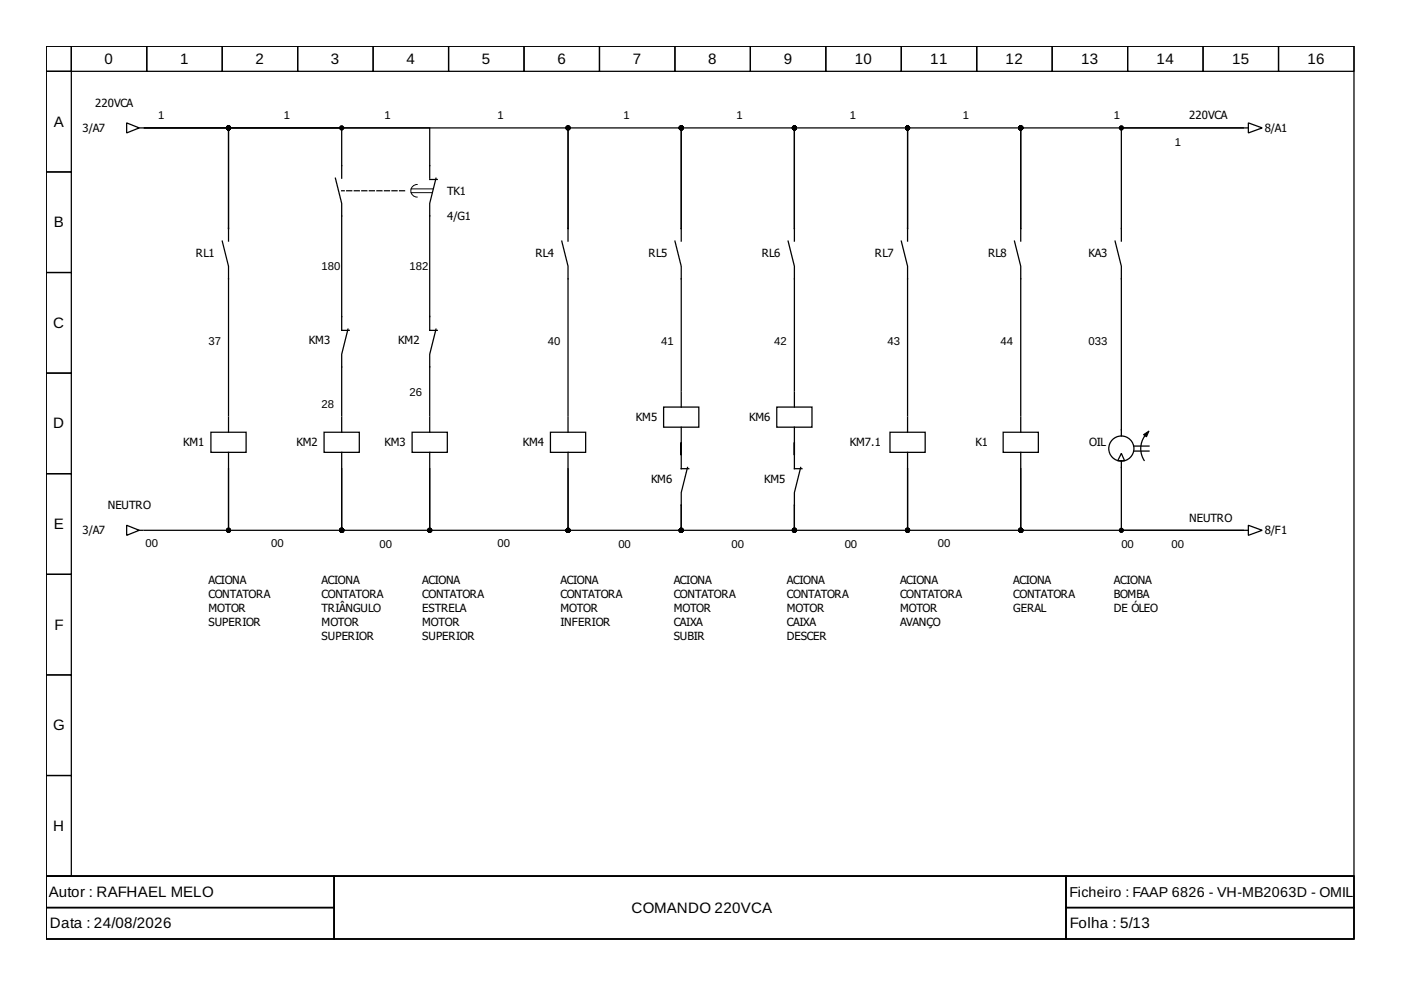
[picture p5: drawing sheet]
<svg xmlns="http://www.w3.org/2000/svg" width="297mm" height="210mm" viewBox="0 0 297 210" stroke-linecap="round" stroke-linejoin="round" font-family="sans-serif">
<g fill="none" stroke="#000" stroke-width=".27">
<path d="M9.8 9.8h277.3v176h-277.3zM9.8 9.8h5.3v5.3h-5.3zM9.8 15.1h5.3v21.4h-5.3zM15.1 9.8h16v5.3h-16zM31.1 9.8h16v5.3h-16zM47.1 9.8h16v5.3h-16zM63.1 9.8h16v5.3h-16zM79.1 9.8h16v5.3h-16zM95.1 9.8h16v5.3h-16zM111.1 9.8h16v5.3h-16zM127.1 9.8h16v5.3h-16zM143.1 9.8h16v5.3h-16z"/>
<path d="M159.1 9.8h16v5.3h-16zM175.1 9.8h16v5.3h-16zM191.1 9.8h16v5.3h-16zM207.1 9.8h16v5.3h-16zM223.1 9.8h16v5.3h-16zM239.1 9.8h16v5.3h-16zM255.1 9.8h16v5.3h-16zM271.1 9.8h16v5.3h-16zM9.8 36.5h5.3v21.3h-5.3zM26.9 26.1l2.6 1-2.6 1.1zM29.5 27.1h.8M30.6 27.1h17.8v21.3"/>
<path d="M30.6 27.1h41.8v10.7M30.6 27.1h60.5v10.7M71.1 37.8l1.3 5.3v26.9h1.6M91.1 38.1h1.6M92.4 37.8l-1.3 5.3v26.9h1.6M263.9 27.1h.8M264.7 26.1l2.9 1-2.9 1.1zM9.8 57.8h5.3v21.3h-5.3zM47.1 51.1l1.3 5.3v31.8M48.4 48.4v-21.3h72v21.3M48.4 48.4v2.7M119.1 51.1l1.3 5.3v31.8"/>
<path d="M120.4 48.4v2.7M120.4 48.4v-21.3h24v21.3M143.1 51.1l1.3 5.3v26.4M144.4 48.4v-21.3h24v21.3M144.4 48.4v2.7M167.1 51.1l1.3 5.3v26.4M168.4 48.4v2.7M168.4 48.4v-21.3h24v21.3M191.1 51.1l1.3 5.3v31.8M192.4 48.4v2.7M192.4 48.4v-21.3h24v21.3M215.1 51.1l1.3 5.3v31.8"/>
<path d="M216.4 48.4v2.7M216.4 48.4v-21.3h47.2h-25.9v24M236.4 51.1l1.3 5.3v36M9.8 79.1h5.3v21.3h-5.3zM73.8 69.8l-1.4 5.3v13.1M92.4 69.8l-1.3 5.3v13.1M44.7 91.6h7.5v4.3h-7.5zM48.4 88.4v3.2M48.4 95.9v3.2M68.7 91.6h7.5v4.3h-7.5zM72.4 88.4v3.2M72.4 95.9v3.2"/>
<path d="M87.4 91.6h7.4v4.3h-7.4zM91.1 88.4v3.2M91.1 95.9v3.2M116.7 91.6h7.5v4.3h-7.5zM120.4 88.4v3.2M120.4 95.9v3.2M140.7 86.3h7.5v4.3h-7.5zM144.4 94v2.4v-2.6v5.6h1.6M144.4 83.1v3.2M144.4 90.6v3.2M145.8 99.1l-1.4 5.3v2.7M164.7 86.3h7.5v4.3h-7.5z"/>
<path d="M168.4 83.1v3.2M168.4 90.6v3.2M168.4 94v2.4v-2.6v5.6h1.6M169.8 99.1l-1.4 5.3v2.7M188.7 91.6h7.5v4.3h-7.5zM192.4 88.4v3.2M192.4 95.9v3.2M212.7 91.6h7.5v4.3h-7.5zM216.4 88.4v3.2M216.4 95.9v3.2M237.7 96.1l.7 1.6h-1.4zM237.7 97.8v14.6h25.9h-47.2v-13v13h-24v-13v13h-24v-5.3"/>
<path d="M240.4 95.6h3.2M240.4 94.6h3.2M242.7 92.5a4.7 4.7 0 0 0-.1 5.1M9.8 100.4h5.3v21.4h-5.3zM26.9 111.4l2.6 1-2.6 1.1zM29.5 112.4h.8M144.4 107.1v5.3h-24v-13v13h-29.3v-13v13h-18.7v-13v13h-24v-13v13h-17.8M144.4 107.1v5.3h24v-5.3M263.9 112.4h.8M264.7 111.4l2.9 1-2.9 1.1zM9.8 121.8h5.3v21.3h-5.3zM9.8 143.1h5.3v21.3h-5.3z"/>
<path d="M9.8 164.4h5.3v21.4h-5.3zM9.8 185.8h277.3v13.3h-277.3zM9.8 185.8h61v6.6h-61zM9.8 192.4h61v6.7h-61zM70.8 185.8h155.2v13.3h-155.2zM226 185.8h61.1v6.6h-61.1zM226 192.4h61.1v6.7h-61.1z"/>
<circle cx="237.7" cy="95.1" r="2.67"/>
</g>
<path d="M85.8 40.5h-13.4" fill="none" stroke="#000" stroke-width=".27" stroke-dasharray="1.1 .5"/>
<path d="M88.4 39.1a1.33 1.33 0 0 0-1.3 1.4 1.33 1.33 0 0 0 1.3 1.3M87.2 40.9h4.4M87.2 40.1h4.6" fill="none" stroke="#000" stroke-width=".21"/>
<path d="M242.5 92.2l1.1-.8-.5 1.2z" fill="#000" stroke="#000" stroke-width=".21"/>
<g fill="#000" stroke="#000" stroke-width=".27">
<circle cx="48.4" cy="27.1" r=".4"/>
<circle cx="72.4" cy="27.1" r=".4"/>
<circle cx="120.4" cy="27.1" r=".4"/>
<circle cx="144.4" cy="27.1" r=".4"/>
<circle cx="168.4" cy="27.1" r=".4"/>
<circle cx="192.4" cy="27.1" r=".4"/>
<circle cx="216.4" cy="27.1" r=".4"/>
<circle cx="237.7" cy="27.1" r=".4"/>
<circle cx="48.4" cy="112.4" r=".4"/>
<circle cx="72.4" cy="112.4" r=".4"/>
<circle cx="91.1" cy="112.4" r=".4"/>
<circle cx="120.4" cy="112.4" r=".4"/>
<circle cx="144.4" cy="112.4" r=".4"/>
<circle cx="168.4" cy="112.4" r=".4"/>
<circle cx="192.4" cy="112.4" r=".4"/>
<circle cx="216.4" cy="112.4" r=".4"/>
<circle cx="237.7" cy="112.4" r=".4"/>
</g>
<g font-size="3.2">
<text x="22.2" y="13.5">0</text>
<text x="38.2" y="13.5">1</text>
<text x="54.2" y="13.5">2</text>
<text x="70.2" y="13.5">3</text>
<text x="86.2" y="13.5">4</text>
<text x="102.2" y="13.5">5</text>
<text x="118.2" y="13.5">6</text>
<text x="134.2" y="13.5">7</text>
<text x="150.2" y="13.5">8</text>
<text x="166.2" y="13.5">9</text>
<text x="181.2" y="13.5">10</text>
<text x="197.2" y="13.5">11</text>
<text x="213.2" y="13.5">12</text>
<text x="229.2" y="13.5">13</text>
<text x="245.2" y="13.5">14</text>
<text x="261.2" y="13.5">15</text>
<text x="277.2" y="13.5">16</text>
<text x="11.4" y="26.9">A</text>
<text x="11.4" y="48.2">B</text>
<text x="11.3" y="69.5">C</text>
<text x="11.3" y="90.8">D</text>
<text x="11.4" y="112.2">E</text>
<text x="11.5" y="133.5">F</text>
<text x="11.3" y="154.8">G</text>
<text x="11.3" y="176.2">H</text>
<text x="10.3" y="190.2">Autor : RAFHAEL MELO</text>
<text x="10.6" y="196.8">Data : 24/08/2026</text>
<text x="133.9" y="193.5">COMANDO 220VCA</text>
<text x="226.8" y="196.8">Folha : 5/13</text>
</g>
<text font-size="3" x="226.8" y="190.1">Ficheiro : FAAP 6826 - VH-MB2063D - OMIL</text>
<g font-size="2.4">
<text x="20.2" y="22.6">220VCA</text>
<text x="17.5" y="27.9">3/A7</text>
<text x="33.5" y="25.3">1</text>
<text x="60.2" y="25.3">1</text>
<text x="81.5" y="25.3">1</text>
<text x="105.5" y="25.3">1</text>
<text x="132.2" y="25.3">1</text>
<text x="156.2" y="25.3">1</text>
<text x="180.2" y="25.3">1</text>
<text x="204.2" y="25.3">1</text>
<text x="236.1" y="25.3">1</text>
<text x="252.1" y="25.3">220VCA</text>
<text x="268.1" y="27.9">8/A1</text>
<text x="249.1" y="30.9">1</text>
<text x="94.8" y="41.3">TK1</text>
<text x="94.8" y="46.6">4/G1</text>
<text x="41.5" y="54.6">RL1</text>
<text x="68.2" y="57.2">180</text>
<text x="86.8" y="57.2">182</text>
<text x="113.5" y="54.6">RL4</text>
<text x="137.5" y="54.6">RL5</text>
<text x="161.5" y="54.6">RL6</text>
<text x="185.5" y="54.6">RL7</text>
<text x="209.5" y="54.6">RL8</text>
<text x="230.8" y="54.6">KA3</text>
<text x="44.2" y="73.2">37</text>
<text x="65.5" y="73">KM3</text>
<text x="84.4" y="73">KM2</text>
<text x="116.2" y="73.2">40</text>
<text x="140.2" y="73.2">41</text>
<text x="164.2" y="73.2">42</text>
<text x="188.2" y="73.2">43</text>
<text x="212.2" y="73.2">44</text>
<text x="230.8" y="73.2">033</text>
<text x="86.8" y="83.9">26</text>
<text x="68.2" y="86.6">28</text>
<text x="134.8" y="89.2">KM5</text>
<text x="158.8" y="89.2">KM6</text>
<text x="38.9" y="94.6">KM1</text>
<text x="62.8" y="94.6">KM2</text>
<text x="81.5" y="94.6">KM3</text>
<text x="110.8" y="94.6">KM4</text>
<text x="180.2" y="94.6">KM7.1</text>
<text x="206.8" y="94.6">K1</text>
<text x="230.9" y="94.6">OIL</text>
<text x="22.9" y="107.9">NEUTRO</text>
<text x="138" y="102.3">KM6</text>
<text x="162" y="102.3">KM5</text>
<text x="17.5" y="113.2">3/A7</text>
<text x="252.1" y="110.6">NEUTRO</text>
<text x="268.1" y="113.2">8/F1</text>
<text x="30.9" y="115.9">00</text>
<text x="57.5" y="115.9">00</text>
<text x="80.4" y="116.2">00</text>
<text x="105.5" y="115.9">00</text>
<text x="131.1" y="116.2">00</text>
<text x="155.1" y="116.2">00</text>
<text x="179.1" y="116.2">00</text>
<text x="198.8" y="115.9">00</text>
<text x="237.7" y="116.2">00</text>
<text x="248.4" y="116.2">00</text>
<text x="44.2" y="123.9">ACIONA</text>
<text x="68.2" y="123.9">ACIONA</text>
<text x="89.5" y="123.9">ACIONA</text>
<text x="118.8" y="123.9">ACIONA</text>
<text x="142.8" y="123.9">ACIONA</text>
<text x="166.8" y="123.9">ACIONA</text>
<text x="190.8" y="123.9">ACIONA</text>
<text x="214.8" y="123.9">ACIONA</text>
<text x="236.1" y="123.9">ACIONA</text>
<text x="44.2" y="126.8">CONTATORA</text>
<text x="44.2" y="129.8">MOTOR</text>
<text x="68.2" y="126.8">CONTATORA</text>
<text x="68.2" y="129.8">TRIÂNGULO</text>
<text x="89.5" y="126.8">CONTATORA</text>
<text x="89.5" y="129.8">ESTRELA</text>
<text x="118.8" y="126.8">CONTATORA</text>
<text x="118.8" y="129.8">MOTOR</text>
<text x="142.8" y="126.8">CONTATORA</text>
<text x="142.8" y="129.8">MOTOR</text>
<text x="166.8" y="126.8">CONTATORA</text>
<text x="166.8" y="129.8">MOTOR</text>
<text x="190.8" y="126.8">CONTATORA</text>
<text x="190.8" y="129.8">MOTOR</text>
<text x="214.8" y="126.8">CONTATORA</text>
<text x="214.8" y="129.8">GERAL</text>
<text x="236.1" y="126.8">BOMBA</text>
<text x="236.1" y="129.8">DE ÓLEO</text>
<text x="44.2" y="132.7">SUPERIOR</text>
<text x="68.2" y="132.7">MOTOR</text>
<text x="68.2" y="135.6">SUPERIOR</text>
<text x="89.5" y="132.7">MOTOR</text>
<text x="89.5" y="135.6">SUPERIOR</text>
<text x="118.8" y="132.7">INFERIOR</text>
<text x="142.8" y="132.7">CAIXA</text>
<text x="142.8" y="135.6">SUBIR</text>
<text x="166.8" y="132.7">CAIXA</text>
<text x="166.8" y="135.6">DESCER</text>
<text x="190.8" y="132.7">AVANÇO</text>
</g>
</svg>
